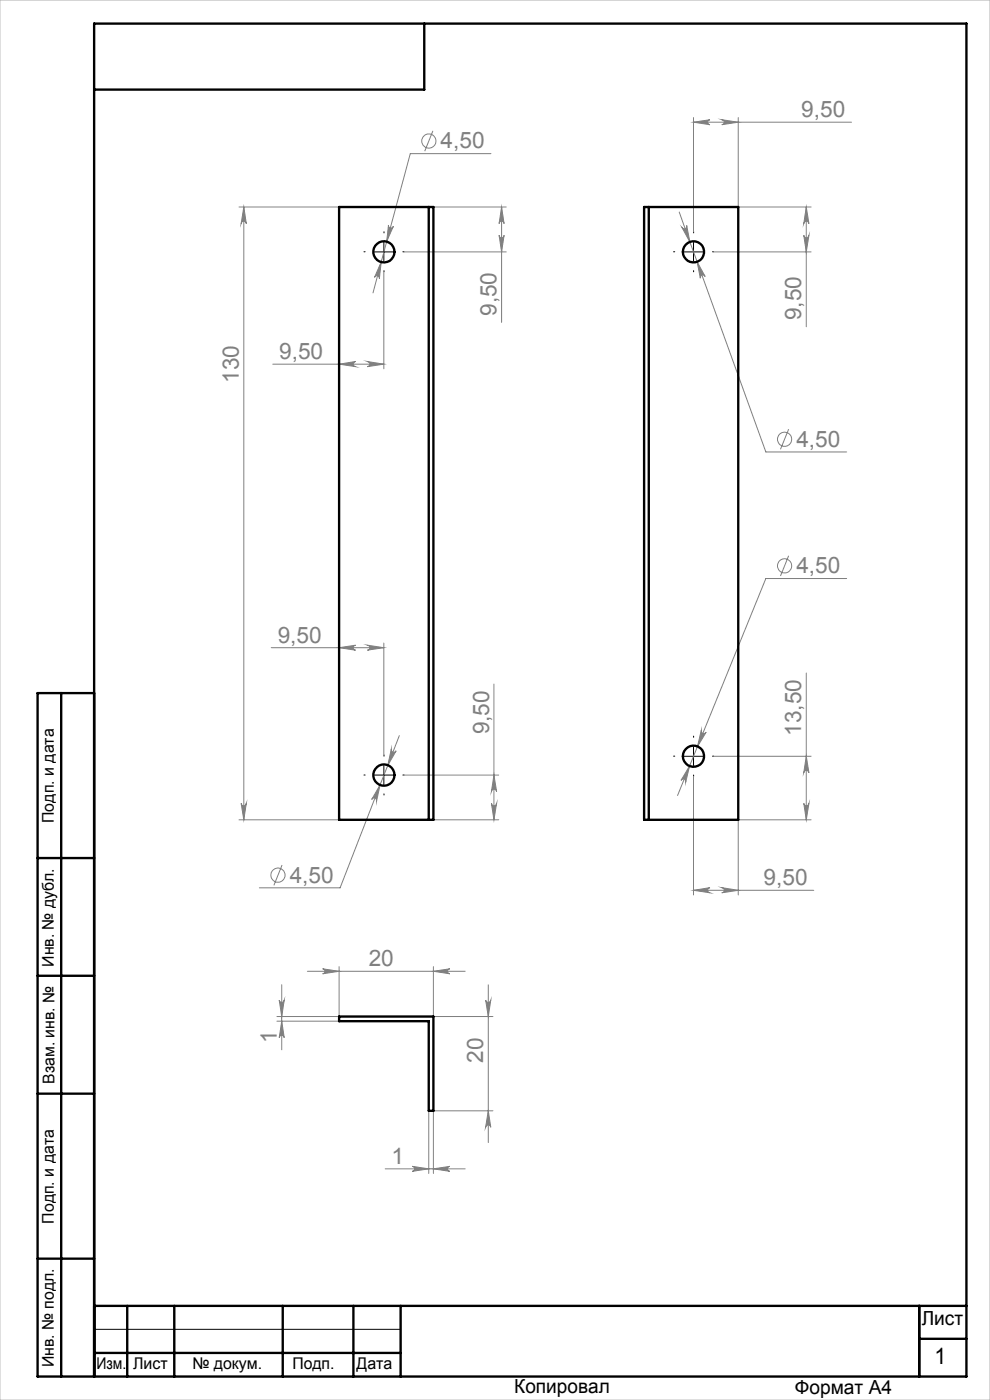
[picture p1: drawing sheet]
<svg xmlns="http://www.w3.org/2000/svg" width="210mm" height="297mm" viewBox="0 0 210 297" stroke-linecap="round" stroke-linejoin="round" font-family="sans-serif">
<g fill="none" stroke="#808080" stroke-width=".21">
<path d="M91.8 27.8l-1.7 4.3M104.1 32.6h-17.1l-7.9 29.5M147.1 25.9l3.5-.5a.53 .53 0 0 0-.5 .5 .53 .53 0 0 0 .5 .6zM147.1 24.9v24.3M147.1 25.9h33.5M153.1 25.4l3.5 .5-3.5 .6a.53 .53 0 0 0 .5-.6 .53 .53 0 0 0-.5-.5zM156.6 24.9v19M50.7 43.9h21.2M51.7 43.9v130M51.7 43.9l.5 3.5a.55 .55 0 0 0-.5-.5 .55 .55 0 0 0-.5 .5zM80.9 55.6l-.4 3.5a.53 .53 0 0 0-.4-.6 .53 .53 0 0 0-.7 .3zM81.4 57.7v20.5"/>
<path d="M82.4 47.7a.53 .53 0 0 0 .4 .7 .53 .53 0 0 0 .6-.4l-1.4 3.3zM85.7 53.4h21.7M91.9 43.9h15.5M105.9 49.9a.53 .53 0 0 0 .5 .6 .53 .53 0 0 0 .5-.6l-.5 3.5zM106.4 43.9v24.5M106.4 43.9l.5 3.5a.53 .53 0 0 0-.5-.5 .53 .53 0 0 0-.5 .5zM144.1 45l18.4 50.9h17.1M144.6 48.2a.55 .55 0 0 0 .7 .3 .55 .55 0 0 0 .4-.7l.6 3.5zM147.9 55.6l1.7 3.1a.54 .54 0 0 0-.7-.3 .54 .54 0 0 0-.3 .6zM151.4 53.4h20.6M156.6 43.9h15.4M170.5 49.9a.55 .55 0 0 0 .5 .6 .55 .55 0 0 0 .6-.6l-.6 3.5z"/>
<path d="M171 43.9v25.4M171 43.9l.6 3.5a.55 .55 0 0 0-.6-.5 .55 .55 0 0 0-.5 .5zM57.9 77.3h23.5M71.9 77.3l3.5-.6a.55 .55 0 0 0-.5 .5 .55 .55 0 0 0 .5 .6zM77.9 76.7l3.5 .6-3.5 .5a.55 .55 0 0 0 .6-.6 .55 .55 0 0 0-.6-.5zM167.3 91l-1.7 4.3M167.3 117.9l-1.7 4.3M57.5 137.4h23.9M71.9 137.4l3.5-.5a.53 .53 0 0 0-.5 .5 .53 .53 0 0 0 .5 .5zM77.9 136.9l3.5 .5-3.5 .5a.53 .53 0 0 0 .6-.5 .53 .53 0 0 0-.6-.5zM81.4 136.4v23.8M179.6 122.7h-17.1l-18.8 46.1"/>
<path d="M83 158.9a.55 .55 0 0 0 .3 .7 .55 .55 0 0 0 .7-.3l-1.7 3zM84.7 156.1l-12.6 32.2h-17.1M104.8 145.1v28.8M148.8 154.9a.56 .56 0 0 0 .3 .7 .56 .56 0 0 0 .7-.3l-1.8 3.1zM171 142.8v31.1M50.7 173.9h21.2M51.2 170.4a.55 .55 0 0 0 .5 .5 .55 .55 0 0 0 .5-.5l-.5 3.5zM80.6 166.5l-.7 3.5a.55 .55 0 0 0-.4-.7 .55 .55 0 0 0-.7 .3zM85.7 164.4h20.1M91.9 173.9h13.9M104.2 170.4a.55 .55 0 0 0 .6 .5 .55 .55 0 0 0 .5-.5l-.5 3.5zM104.8 164.4l.5 3.5a.55 .55 0 0 0-.5-.5 .55 .55 0 0 0-.6 .5z"/>
<path d="M146.3 162.5l-.8 3.4a.53 .53 0 0 0-.4-.6 .53 .53 0 0 0-.6 .3zM147.1 164.7v25.2M151.4 160.4h20.6M156.6 174v15.9M156.6 173.9h15.4M170.5 170.4a.55 .55 0 0 0 .5 .5 .55 .55 0 0 0 .6-.5l-.6 3.5zM171 160.4l.6 3.5a.55 .55 0 0 0-.6-.5 .55 .55 0 0 0-.5 .5zM59.8 183.5l-1.7 4.3M147.1 188.9l3.5-.6a.55 .55 0 0 0-.5 .6 .55 .55 0 0 0 .5 .5zM147.1 188.9h25.5M153.1 188.3l3.5 .6-3.5 .5a.55 .55 0 0 0 .5-.5 .55 .55 0 0 0-.5-.6zM58.7 216.6h13.2"/>
<path d="M59.2 212.2a.53 .53 0 0 0 .6 .5 .53 .53 0 0 0 .5-.5l-.5 3.4zM59.8 208.9v13.8M59.8 216.6l.5 3.5a.53 .53 0 0 0-.5-.5 .53 .53 0 0 0-.6 .5zM65.2 206.1h33.5M68.4 205.5l3.5 .6-3.5 .5a.53 .53 0 0 0 .5-.5 .53 .53 0 0 0-.5-.6zM71.9 205.1v10.5h-13.2M91.9 206.1l3.5-.6a.53 .53 0 0 0-.5 .6 .53 .53 0 0 0 .5 .5zM91.9 205.1v10.5h12.7M103 212.2a.55 .55 0 0 0 .6 .5 .55 .55 0 0 0 .5-.5l-.5 3.4zM103.6 208.9v33.5M90.9 235.7v13.3M103.6 235.7l.5 3.4a.55 .55 0 0 0-.5-.5 .55 .55 0 0 0-.6 .5z"/>
<path d="M104.6 235.7h-12.7v13.3M81.7 248h17M87.5 247.4l3.4 .6-3.4 .5a.53 .53 0 0 0 .5-.5 .53 .53 0 0 0-.5-.6zM91.9 248l3.5-.6a.53 .53 0 0 0-.5 .6 .53 .53 0 0 0 .5 .5z"/>
<circle cx="91" cy="29.9" r="1.51"/>
<circle cx="166.4" cy="93.2" r="1.5"/>
<circle cx="166.4" cy="120" r="1.51"/>
<circle cx="59" cy="185.7" r="1.51"/>
</g>
<g fill="none" stroke="#000" stroke-width=".21" stroke-dasharray="15.2 1.3 1.3 1.3">
<path d="M77.5 53.4h-.3M81.5 49.4v-.2M81.5 57.4v.3M85.5 53.4h.2M143.1 53.4h-.2M147.1 49.4v-.2M147.1 57.4v.3M151.1 53.4h.3M147.1 156.4v-.2M77.5 164.4h-.3M81.5 160.4v-.2M81.5 168.4v.3"/>
<path d="M85.5 164.4h.2M143.1 160.4h-.2M147.1 164.4v.3M151.1 160.4h.3"/>
</g>
<path d="M79.4 53.4h4M81.4 51.4v4M145.1 53.4h4M147.1 51.4v4M147.1 158.4v4M79.4 164.4h4M81.4 162.4v4M145.1 160.4h4M20 282h65" fill="none" stroke="#000" stroke-width=".21"/>
<g fill="none" stroke="#000" stroke-width=".5">
<path d="M90 5v14h-70M13 147v145M20 147h-12v145h197v-287h-185v287M8 182h12M8 207h12M8 232h12M8 267h12M20 277h185M27 277v15M37 277v15M60 277v15M75 277v15"/>
<path d="M85 277v15M195 277v15M20 287h65M195 284h10"/>
</g>
<path d="M0 0h210v297h-210z" fill="none" stroke="#c0c0c0" stroke-width=".21"/>
<g fill="#808080">
<path d="M77.9 76.7l3.5 .6-3.5 .5a.55 .55 0 0 0 .6-.6 .55 .55 0 0 0-.6-.5zM71.9 77.3l3.5-.6a.55 .55 0 0 0-.5 .5 .55 .55 0 0 0 .5 .6zM77.9 136.9l3.5 .5-3.5 .5a.53 .53 0 0 0 .6-.5 .53 .53 0 0 0-.6-.5zM71.9 137.4l3.5-.5a.53 .53 0 0 0-.5 .5 .53 .53 0 0 0 .5 .5zM153.1 188.3l3.5 .6-3.5 .5a.55 .55 0 0 0 .5-.5 .55 .55 0 0 0-.5-.6zM147.1 188.9l3.5-.6a.55 .55 0 0 0-.5 .6 .55 .55 0 0 0 .5 .5z"/>
<path d="M80.9 55.6l-1.5 3.2a.53 .53 0 0 1 .7-.3 .53 .53 0 0 1 .4 .6zM82.4 47.7l-.4 3.6 1.4-3.3a.53 .53 0 0 1-.6 .4 .53 .53 0 0 1-.4-.7zM83 158.9l-.7 3.4 1.7-3a.55 .55 0 0 1-.7 .2 .55 .55 0 0 1-.3-.6zM80.6 166.5l-1.8 3.1a.55 .55 0 0 1 .7-.3 .55 .55 0 0 1 .4 .7zM147.1 25.9l3.5-.5a.53 .53 0 0 0-.5 .5 .53 .53 0 0 0 .5 .6zM153.1 25.4l3.5 .5-3.5 .6a.53 .53 0 0 0 .5-.6 .53 .53 0 0 0-.5-.5zM146.3 162.5l-1.8 3.1a.53 .53 0 0 1 .6-.3 .53 .53 0 0 1 .4 .6zM148.8 154.9l-.8 3.5 1.8-3.1a.56 .56 0 0 1-.7 .3 .56 .56 0 0 1-.3-.7zM144.6 48.2l1.7 3.1-.6-3.5a.55 .55 0 0 1-.4 .7 .55 .55 0 0 1-.7-.3zM147.9 55.6l.7 3.4a.54 .54 0 0 1 .3-.7 .54 .54 0 0 1 .7 .4zM87.5 247.4l3.4 .6-3.4 .5a.53 .53 0 0 0 .5-.5 .53 .53 0 0 0-.5-.6zM91.9 248l3.5-.6a.53 .53 0 0 0-.5 .6 .53 .53 0 0 0 .5 .5z"/>
<path d="M91.9 206.1l3.5-.6a.53 .53 0 0 0-.5 .6 .53 .53 0 0 0 .5 .5zM68.4 205.5l3.5 .6-3.5 .5a.53 .53 0 0 0 .5-.5 .53 .53 0 0 0-.5-.6z"/>
<path d="M105.9 49.9a.53 .53 0 0 0 .5 .6 .53 .53 0 0 0 .5-.6l-.5 3.5zM106.4 43.9l.5 3.5a.53 .53 0 0 0-.5-.5 .53 .53 0 0 0-.5 .5zM103.6 235.7l.5 3.4a.55 .55 0 0 0-.5-.5 .55 .55 0 0 0-.6 .5zM103 212.2a.55 .55 0 0 0 .6 .5 .55 .55 0 0 0 .5-.5l-.5 3.4z"/>
<path d="M51.7 43.9l.5 3.5a.55 .55 0 0 0-.5-.5 .55 .55 0 0 0-.5 .5zM51.2 170.4a.55 .55 0 0 0 .5 .5 .55 .55 0 0 0 .5-.5l-.5 3.5zM104.8 164.4l.5 3.5a.55 .55 0 0 0-.5-.5 .55 .55 0 0 0-.6 .5zM104.2 170.4a.55 .55 0 0 0 .6 .5 .55 .55 0 0 0 .5-.5l-.5 3.5zM171 43.9l.6 3.5a.55 .55 0 0 0-.6-.5 .55 .55 0 0 0-.5 .5zM170.5 49.9a.55 .55 0 0 0 .5 .6 .55 .55 0 0 0 .6-.6l-.6 3.5zM171 160.4l.6 3.5a.55 .55 0 0 0-.6-.5 .55 .55 0 0 0-.5 .5zM170.5 170.4a.55 .55 0 0 0 .5 .5 .55 .55 0 0 0 .6-.5l-.6 3.5zM59.2 212.2a.53 .53 0 0 0 .6 .5 .53 .53 0 0 0 .5-.5l-.5 3.4zM59.8 216.6l.5 3.5a.53 .53 0 0 0-.5-.5 .53 .53 0 0 0-.6 .5z"/>
</g>
<g fill="none" stroke="#000" stroke-width=".5">
<path d="M71.9 43.9h20v130h-20zM90.9 43.9v130M136.6 43.9h20v130h-20zM137.6 43.9v130M71.9 215.6h20v20.1h-1v-19.1h-19z"/>
<circle cx="81.4" cy="53.4" r="2.25"/>
<circle cx="147.1" cy="53.4" r="2.26"/>
<circle cx="81.4" cy="164.4" r="2.25"/>
<circle cx="147.1" cy="160.4" r="2.26"/>
</g>
<g font-size="4.8" fill="#808080">
<text x="170" y="24.8">9,50</text>
<text x="93.5" y="31.5">4,50</text>
<text x="105.3" y="67" transform="rotate(-90 105.3 67)">9,50</text>
<text x="170" y="68" transform="rotate(-90 170 68)">9,50</text>
<text x="59.2" y="76.2">9,50</text>
<text x="50.6" y="81.2" transform="rotate(-90 50.6 81.2)">130</text>
<text x="168.9" y="94.8">4,50</text>
<text x="168.9" y="121.6">4,50</text>
<text x="58.9" y="136.3">9,50</text>
<text x="103.7" y="155.8" transform="rotate(-90 103.7 155.8)">9,50</text>
<text x="170" y="156.1" transform="rotate(-90 170 156.1)">13,50</text>
<text x="61.5" y="187.2">4,50</text>
<text x="162" y="187.8">9,50</text>
<text x="78.2" y="205">20</text>
<text x="58.7" y="221.4" transform="rotate(-90 58.7 221.4)">1</text>
<text x="102.5" y="225.5" transform="rotate(-90 102.5 225.5)">20</text>
<text x="83" y="246.9">1</text>
</g>
<text font-size="4.8" x="198.2" y="289.5">1</text>
<g font-size="4.1">
<text x="195.5" y="281.2">Лист</text>
<text x="109.1" y="295.6">Копировал</text>
<text x="168.6" y="295.7">Формат А4</text>
</g>
<g font-size="3.4">
<text x="11.4" y="174.6" transform="rotate(-90 11.4 174.6)">Подп. и дата</text>
<text x="11.4" y="205.1" transform="rotate(-90 11.4 205.1)">Инв. № дубл.</text>
<text x="11.6" y="229.9" transform="rotate(-90 11.6 229.9)">Взам. инв. №</text>
<text x="11.4" y="259.6" transform="rotate(-90 11.4 259.6)">Подп. и дата</text>
<text x="11.4" y="290" transform="rotate(-90 11.4 290)">Инв. № подл.</text>
<text x="20.4" y="290.4">Изм.</text>
<text x="28.2" y="290.4">Лист</text>
<text x="40.8" y="290.4">№ докум.</text>
<text x="62" y="290.4">Подп.</text>
<text x="75.6" y="290.4">Дата</text>
</g>
</svg>
